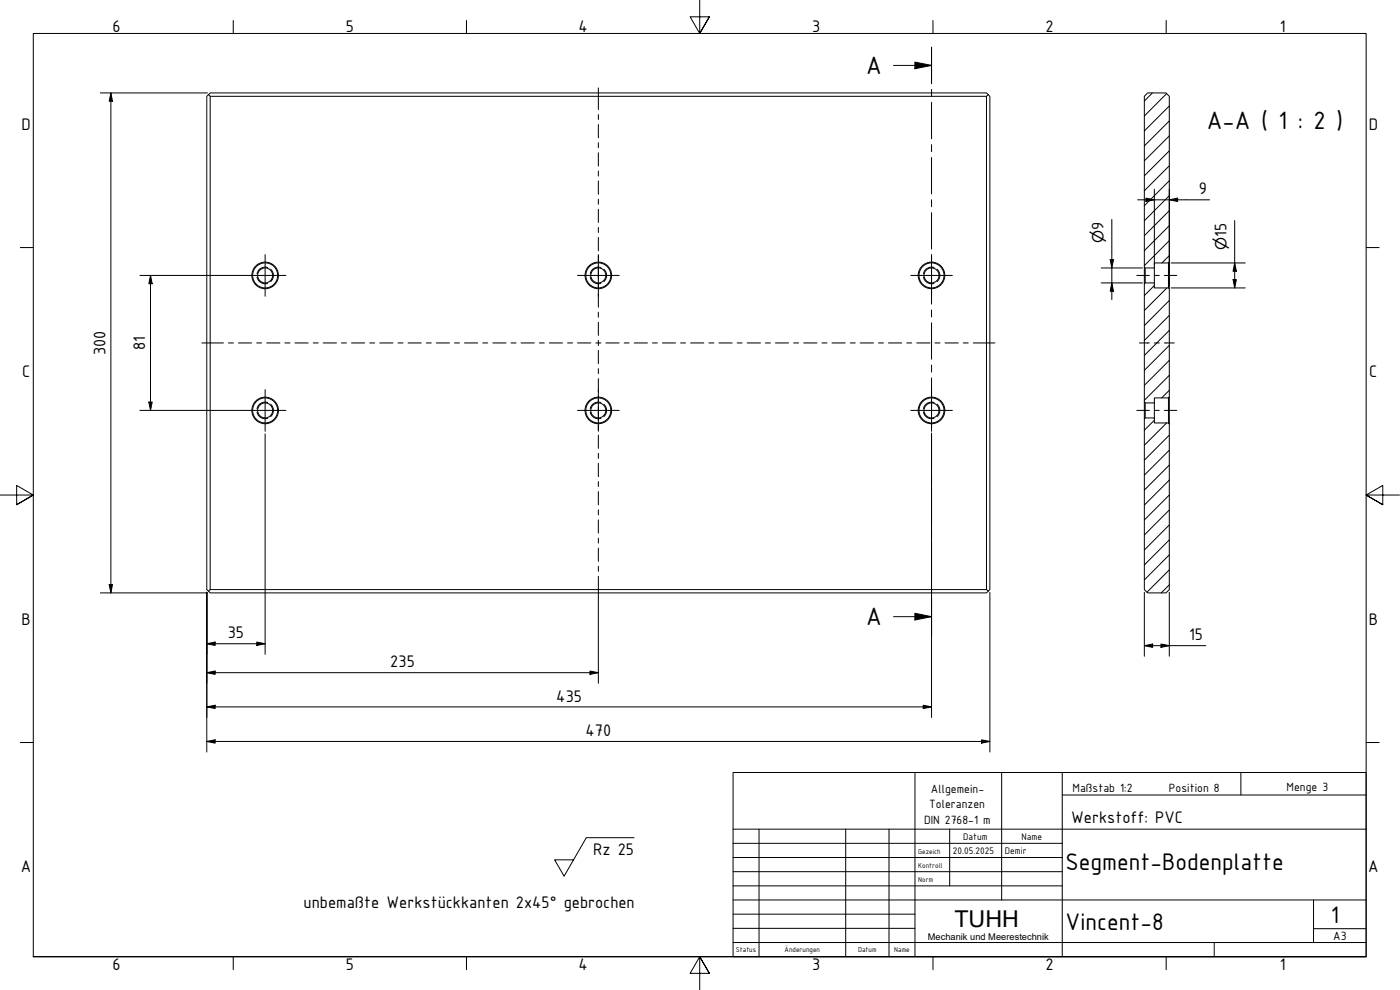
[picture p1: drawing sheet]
<svg xmlns="http://www.w3.org/2000/svg" width="420mm" height="297mm" viewBox="0 0 420 297" stroke-linecap="round" stroke-linejoin="round" font-family="sans-serif">
<!-- layer: Schraffur (ISO) -->
<g fill="none" stroke="#000" stroke-width=".3">
<path d="M345.8 27.9l-2.4 2.4M350.1 28.1l-6.7 6.7M350.9 36.3l-7.5 7.5M350.9 31.8l-7.5 7.5M350.9 58.7l-7.5 7.5M350.9 54.2l-7.5 7.5M350.9 49.7l-7.5 7.5M350.9 45.3l-7.5 7.5M350.9 40.8l-7.5 7.5M350.9 76.7l-2.2 2.2M350.9 72.2l-7.5 7.5M350.9 67.7l-7.5 7.5"/>
<path d="M350.9 63.2l-7.5 7.5M346.4 85.7l-3 3M350.2 86.4l-6.8 6.8M350.9 99.1l-7.5 7.5M350.9 94.6l-7.5 7.6M350.9 90.2l-7.5 7.5M350.9 117.1l-2.3 2.3M350.9 112.6l-7.5 7.5M350.9 108.1l-7.5 7.5M350.9 103.6l-7.5 7.5M346.4 126.1l-3 3M350.1 126.9l-6.7 6.7"/>
<path d="M350.9 139.6l-7.5 7.5M350.9 135.1l-7.5 7.5M350.9 130.6l-7.5 7.5M350.9 157.5l-7.5 7.5M350.9 153l-7.5 7.5M350.9 148.5l-7.5 7.5M350.9 144l-7.5 7.5M350.9 175.5l-2.4 2.4M350.9 171l-6.7 6.7M350.9 166.5l-7.5 7.5M350.9 162l-7.5 7.5"/>
</g>
<!-- layer: Verdeckt (ISO) -->
<g fill="none" stroke="#000" stroke-width=".3">
<path d="M77.1 83.1a2.46 2.46 0 0 0 3.2 1.9M80.3 80.3a2.45 2.45 0 0 0-3.2 1.8M81.2 80.8a2.51 2.51 0 0 1 0 3.7M177.1 83.1a2.43 2.43 0 0 0 3.2 1.9M180.3 80.3a2.44 2.44 0 0 0-3.2 1.8M181.2 80.8a2.47 2.47 0 0 1 0 3.7M277.1 83.1a2.46 2.46 0 0 0 3.2 1.9M280.3 80.3a2.44 2.44 0 0 0-3.2 1.8M281.2 80.8a2.51 2.51 0 0 1 0 3.7M77.1 123.7a2.46 2.46 0 0 0 3.2 1.8M80.3 120.8a2.45 2.45 0 0 0-3.2 1.8M81.2 121.3a2.49 2.49 0 0 1 0 3.7"/>
<path d="M177.1 123.7a2.43 2.43 0 0 0 3.2 1.8M180.3 120.8a2.44 2.44 0 0 0-3.2 1.8M181.2 121.3a2.45 2.45 0 0 1 0 3.7M277.1 123.7a2.46 2.46 0 0 0 3.2 1.8M280.3 120.8a2.44 2.44 0 0 0-3.2 1.8M281.2 121.3a2.49 2.49 0 0 1 0 3.7"/>
</g>
<!-- layer: Sichtbar (ISO) -->
<g fill="none" stroke="#000" stroke-width=".3">
<path d="M62.6 28.4l-.5 .5v148l.5 .5M63.1 28.9h233v148h-233zM296.6 28.4l.5 .5v148l-.5 .5-.5-.5M296.6 28.4l-.5-.5h-233l-.5 .5 .5 .5M296.6 28.4l-.5 .5M344.4 27.9h5.5l1 1v49.7l-.2 .3h-4.3v1.5h-2.7l-.3-.3v-51.2zM350.7 78.9v7.5M350.9 78.6v8M343.4 80.1v5M343.7 80.4v4.5M346.4 80.4v4.5M350.7 119.4l.2-.3v-32.5l-.2-.2h-4.3v-1.5h-2.7l-.3 .2v35.5l.3 .3h2.7v-1.5h4.3v7.5"/>
<path d="M350.9 119.1v8M343.4 125.6l.3-.2h2.7v1.5h4.3l.2 .2v49.8l-1 1h-5.5l-1-1zM343.4 120.6v5M343.7 120.9v4.5M346.4 120.9v4.5M63.1 176.9l-.5 .5 .5 .5h233l.5-.5"/>
<circle cx="79.6" cy="82.6" r="2.25"/>
<circle cx="79.6" cy="82.6" r="3.8"/>
<circle cx="79.6" cy="82.6" r="4"/>
<circle cx="179.6" cy="82.6" r="2.25"/>
<circle cx="179.6" cy="82.6" r="3.8"/>
<circle cx="179.6" cy="82.6" r="4"/>
<circle cx="279.6" cy="82.6" r="2.25"/>
<circle cx="279.6" cy="82.6" r="3.8"/>
<circle cx="279.6" cy="82.6" r="4"/>
<circle cx="79.6" cy="123.1" r="2.25"/>
<circle cx="79.6" cy="123.1" r="3.8"/>
<circle cx="79.6" cy="123.1" r="4"/>
<circle cx="179.6" cy="123.1" r="2.25"/>
<circle cx="179.6" cy="123.1" r="3.8"/>
<circle cx="179.6" cy="123.1" r="4"/>
<circle cx="279.6" cy="123.1" r="2.25"/>
<circle cx="279.6" cy="123.1" r="3.8"/>
<circle cx="279.6" cy="123.1" r="4"/>
</g>
<!-- layer: Schnittlinie (ISO) -->
<g fill="none" stroke="#000" stroke-width=".3">
<path d="M268.2 19.6h11.4M274.6 18.6l5 1-5 1zM279.6 14.2v10.9M279.6 26.8v2.2M279.6 30.7v10.9M279.6 43.4v2.1M279.6 47.3v10.9M279.6 59.9v2.1M279.6 63.8v10.9M279.6 76.5v2.1M279.6 80.3v11M279.6 93v2.1"/>
<path d="M279.6 96.9v10.9M279.6 109.5v2.1M279.6 113.4v10.9M279.6 126.1v2.1M279.6 129.9v11M279.6 142.6v2.1M279.6 146.5v10.9M279.6 159.2v2.1M279.6 163v11M279.6 175.7v2.1M279.6 179.5v11M268.2 185h11.4"/>
<path d="M274.6 184l5 1-5 1z"/>
</g>
<path d="M274.6 18.6l5 1-5 1zM274.6 184l5 1-5 1z" fill="#000"/>
<!-- layer: Rahmen (ISO) -->
<g fill="none" stroke="#000" stroke-width=".3">
<path d="M70 6.1v3.9M140 6.1v3.9M210 0v10l-2.9-5h5.8l-2.9 5 2.9-5M280 6.1v3.9M350 6.1v3.9M6.1 74.3h3.9M410 74.3h3.9M0 148.5h10l-5-2.8v5.7l5-2.9-5 2.9M420 148.5h-10l5-2.8v5.7l-5-2.9 5 2.9M6.1 222.8h3.9M410 222.8h3.9M10 287v-277h400v277h-400h400"/>
<path d="M70 287v3.9M140 287v3.9M212.9 292l-2.9-5 2.9 5h-5.8l2.9-5v10M280 287v3.9M350 287v3.9"/>
</g>
<!-- layer: Titel (ISO) -->
<g fill="none" stroke="#000" stroke-width=".3">
<path d="M220 231.8h190v55.2h-190zM274.6 231.8v55.2M300.6 231.8v38.2M318.8 238.5h91.2M318.8 231.8v55.2M372.4 231.8v6.7M220 253h98.8M220 257.3h98.8M220 248.8h190M227.8 248.8v38.2M253.8 248.8v38.2M266.8 248.8v38.2"/>
<path d="M285 248.8v17M220 261.5h98.8M220 265.8h98.8M220 270h190M220 274.3h54.6M220 278.5h54.6M394.2 278.6h15.8M394.2 270v12.8M220 282.8h190M364.4 282.8v4.2"/>
</g>
<!-- layer: Mittelpunktmarkierung (ISO) -->
<path d="M79.6 76.4v12.5M179.6 76.4v12.5M279.6 76.4v12.5M73.3 82.6h12.5M173.3 82.6h12.5M273.3 82.6h12.5M79.6 116.9v12.5M179.6 116.9v12.5M279.6 116.9v12.5M73.3 123.1h12.5M173.3 123.1h12.5M273.3 123.1h12.5" fill="none" stroke="#000" stroke-width=".3"/>
<!-- layer: Mittellinie (ISO) -->
<g fill="none" stroke="#000" stroke-width=".3">
<path d="M179.6 26.4v6.5M179.6 34.4v1.5M179.6 37.4v3.9M179.6 42.8v1.5M179.6 45.8v4M179.6 51.3v1.5M179.6 54.3v4M179.6 59.8v1.5M179.6 62.8v3.9M179.6 68.2v1.6M179.6 71.3v3.9M179.6 76.7v1.5"/>
<path d="M179.6 79.7v4M179.6 85.2v1.5M179.6 88.2v4M179.6 93.7v1.5M179.6 96.7v3.9M341.2 82.6h3.7M346.4 82.6h1.5M349.4 82.6h3.8M60.6 102.9h6.5M68.6 102.9h1.4M71.5 102.9h4M77 102.9h1.5"/>
<path d="M80 102.9h4M85.5 102.9h1.5M88.5 102.9h4M94 102.9h1.5M97 102.9h4M102.5 102.9h1.5M105.5 102.9h4M111 102.9h1.5M114 102.9h3.9M119.4 102.9h1.5M122.4 102.9h4M127.9 102.9h1.5"/>
<path d="M130.9 102.9h4M136.4 102.9h1.5M139.4 102.9h4M144.9 102.9h1.5M147.9 102.9h4M153.4 102.9h1.5M156.4 102.9h4M161.9 102.9h1.4M164.8 102.9h4M170.3 102.9h1.5M173.3 102.9h4M178.8 102.9h1.5"/>
<path d="M179.6 102.1v1.5M179.6 105.1v4M179.6 110.6v1.5M179.6 113.6v4M179.6 119.1v1.5M181.8 102.9h4M187.3 102.9h1.5M190.3 102.9h4M195.8 102.9h1.5M198.8 102.9h4M204.3 102.9h1.5M207.3 102.9h3.9"/>
<path d="M212.7 102.9h1.5M215.8 102.9h3.9M221.2 102.9h1.5M224.2 102.9h4M229.7 102.9h1.5M232.7 102.9h4M238.2 102.9h1.5M241.2 102.9h4M246.7 102.9h1.5M249.7 102.9h4M255.2 102.9h1.5M258.1 102.9h4"/>
<path d="M263.6 102.9h1.5M266.6 102.9h4M272.1 102.9h1.5M275.1 102.9h4M280.6 102.9h1.5M283.6 102.9h4M289.1 102.9h1.5M292.1 102.9h6.5M341.9 102.9h3M346.4 102.9h1.5M349.4 102.9h3M179.6 122.1v4"/>
<path d="M179.6 127.6v1.5M179.6 130.6v3.9M179.6 136v1.5M179.6 139v4M341.2 123.1h3.7M346.4 123.1h1.5M349.4 123.1h3.8M179.6 144.5v1.5M179.6 147.5v4M179.6 153v1.5M179.6 156v3.9M179.6 161.4v1.5"/>
<path d="M179.6 164.5v3.9M179.6 169.9v1.5M179.6 172.9v6.5"/>
</g>
<g fill="none" stroke="#000" stroke-width=".3">
<path d="M30.1 27.9h32.2M33.3 27.9l.5 2.5h-1zM33.3 27.9v150M341.4 60h21.6M343.9 59.4l2.5 .6-2.5 .5zM346.4 56.8v22.8M350.9 60l2.5-.6v1.1zM350.9 56.8v25.7M333.2 77.9h1l-.5 2.5zM333.7 65.8v24.1M351.5 78.9h22.2M370.5 78.9l.6 2.5h-1z"/>
<path d="M370.5 66.2v20.2M42 82.6h31.3M45.2 82.6l.5 2.5h-1zM45.2 82.6v40.5M330.5 80.4h12.4M330.5 84.9h12.4M333.7 84.9l.5 2.5h-1zM350.9 82.7v3.1M351.5 86.4h22.2M370.1 83.9h1l-.6 2.5zM42 123.1h31.3M44.7 120.6h1l-.5 2.5z"/>
<path d="M79.6 130.2v66.1M279.6 130.2v85.1M30.1 177.9h32.2M32.8 175.4h1l-.5 2.5zM62.1 177.7v47.9M179.6 179.4v25.6M297.1 177.7v47.9M343.4 177.7v19.2M350.9 177.7v19.2M62.1 193.2l2.5-.6v1.1zM62.1 193.2h17.5M77.1 192.6l2.5 .6-2.5 .5z"/>
<path d="M343.4 193.7l2.5-.5v1zM343.4 193.7h18.5M348.4 193.2l2.5 .5-2.5 .5zM62.1 201.8l2.5-.5v1zM62.1 212.1l2.5-.5v1zM62.1 201.8h117.5M62.1 212.1h217.5M177.1 201.3l2.5 .5-2.5 .5zM277.1 211.6l2.5 .5-2.5 .5zM62.1 222.5l2.5-.5v1zM62.1 222.5h235M294.6 222l2.5 .5-2.5 .5z"/>
</g>
<g fill="#000">
<path d="M33.3 27.9l.5 2.5h-1zM350.9 60l2.5-.6v1.1zM333.2 77.9h1l-.5 2.5zM343.9 59.4l2.5 .6-2.5 .5zM45.2 82.6l.5 2.5h-1zM333.7 84.9l.5 2.5h-1zM370.1 83.9h1l-.6 2.5zM370.5 78.9l.6 2.5h-1zM44.7 120.6h1l-.5 2.5zM32.8 175.4h1l-.5 2.5zM62.1 193.2l2.5-.6v1.1zM77.1 192.6l2.5 .6-2.5 .5z"/>
<path d="M343.4 193.7l2.5-.5v1zM348.4 193.2l2.5 .5-2.5 .5zM62.1 201.8l2.5-.5v1zM62.1 212.1l2.5-.5v1zM177.1 201.3l2.5 .5-2.5 .5zM277.1 211.6l2.5 .5-2.5 .5zM62.1 222.5l2.5-.5v1zM294.6 222l2.5 .5-2.5 .5z"/>
</g>
<!-- layer: Symbol (ISO) -->
<path d="M190.3 251.3h-14.3l-6.7 11.6-2.8-4.9h5.6" fill="none" stroke="#000" stroke-width=".3"/>
<g font-size="8.1">
<text x="259.9" y="22.3">A</text>
<text x="362.2" y="38.6">A-A ( 1 : 2 )</text>
<text x="259.9" y="187.6">A</text>
</g>
<g font-size="7.7">
<text x="319.8" y="261.2">Segment-Bodenplatte</text>
<text x="319.8" y="278.9">Vincent-8</text>
<text x="399.4" y="276.8">1</text>
</g>
<text font-size="7" x="286.4" y="278">TUHH</text>
<g font-size="5.4">
<text x="33.8" y="9.6">6</text>
<text x="103.8" y="9.6">5</text>
<text x="173.6" y="9.6">4</text>
<text x="243.8" y="9.6">3</text>
<text x="313.8" y="9.6">2</text>
<text x="384.1" y="9.6">1</text>
<text x="6.5" y="38.9">D</text>
<text x="410.8" y="38.9">D</text>
<text x="359.8" y="58.3">9</text>
<text x="331.2" y="69.1" transform="rotate(-90 331.2 69.1)">9</text>
<text x="368.1" y="71.2" transform="rotate(-90 368.1 71.2)">15</text>
<text x="31.7" y="106.6" transform="rotate(-90 31.7 106.6)">300</text>
<text x="43.6" y="105" transform="rotate(-90 43.6 105)">81</text>
<text x="6.6" y="113.2">C</text>
<text x="410.9" y="113.2">C</text>
<text x="6.5" y="187.4">B</text>
<text x="68.4" y="191.5">35</text>
<text x="410.8" y="187.4">B</text>
<text x="356.9" y="192.1">15</text>
<text x="117.1" y="200.2">235</text>
<text x="167" y="210.5">435</text>
<text x="175.7" y="220.9">470</text>
<text x="321.4" y="246.9">Werkstoff: PVC</text>
<text x="178" y="256.4">Rz 25</text>
<text x="6.3" y="261.7">A</text>
<text x="410.6" y="261.7">A</text>
<text x="91.1" y="272.3">unbemaßte Werkstückkanten 2x45° gebrochen</text>
<text x="33.8" y="290.9">6</text>
<text x="103.8" y="290.9">5</text>
<text x="173.6" y="290.9">4</text>
<text x="243.8" y="290.9">3</text>
<text x="313.8" y="290.9">2</text>
<text x="384.1" y="290.9">1</text>
</g>
<g font-size="4.6">
<text x="331.2" y="73" transform="rotate(-90 331.2 73)">⌀</text>
<text x="368.1" y="75.1" transform="rotate(-90 368.1 75.1)">⌀</text>
</g>
<g font-size="3.9">
<text x="279.4" y="238">Allgemein-</text>
<text x="321.9" y="237.7">Maßstab 1:2</text>
<text x="350.8" y="237.7">Position 8</text>
<text x="386.1" y="237.4">Menge 3</text>
<text x="278.9" y="242.5">Toleranzen</text>
<text x="277.3" y="247.1">DIN 2768-1 m</text>
<text x="400.1" y="282">A3</text>
</g>
<g font-size="3.1">
<text x="286" y="256.3">20.05.2025</text>
<text x="289.1" y="252">Datum</text>
<text x="301.6" y="256.3">Demir</text>
<text x="306.6" y="252">Name</text>
</g>
<text font-size="2.8" x="278.4" y="281.9">Mechanik und Meerestechnik</text>
<g font-size="2.3">
<text x="275.6" y="256.3">Gezeich</text>
<text x="275.6" y="260.5">Kontroll</text>
<text x="275.6" y="264.8">Norm</text>
<text x="220.8" y="285.7">Status</text>
<text x="235.5" y="285.7">Änderungen</text>
<text x="257.5" y="285.7">Datum</text>
<text x="268.4" y="285.7">Name</text>
</g>
</svg>
